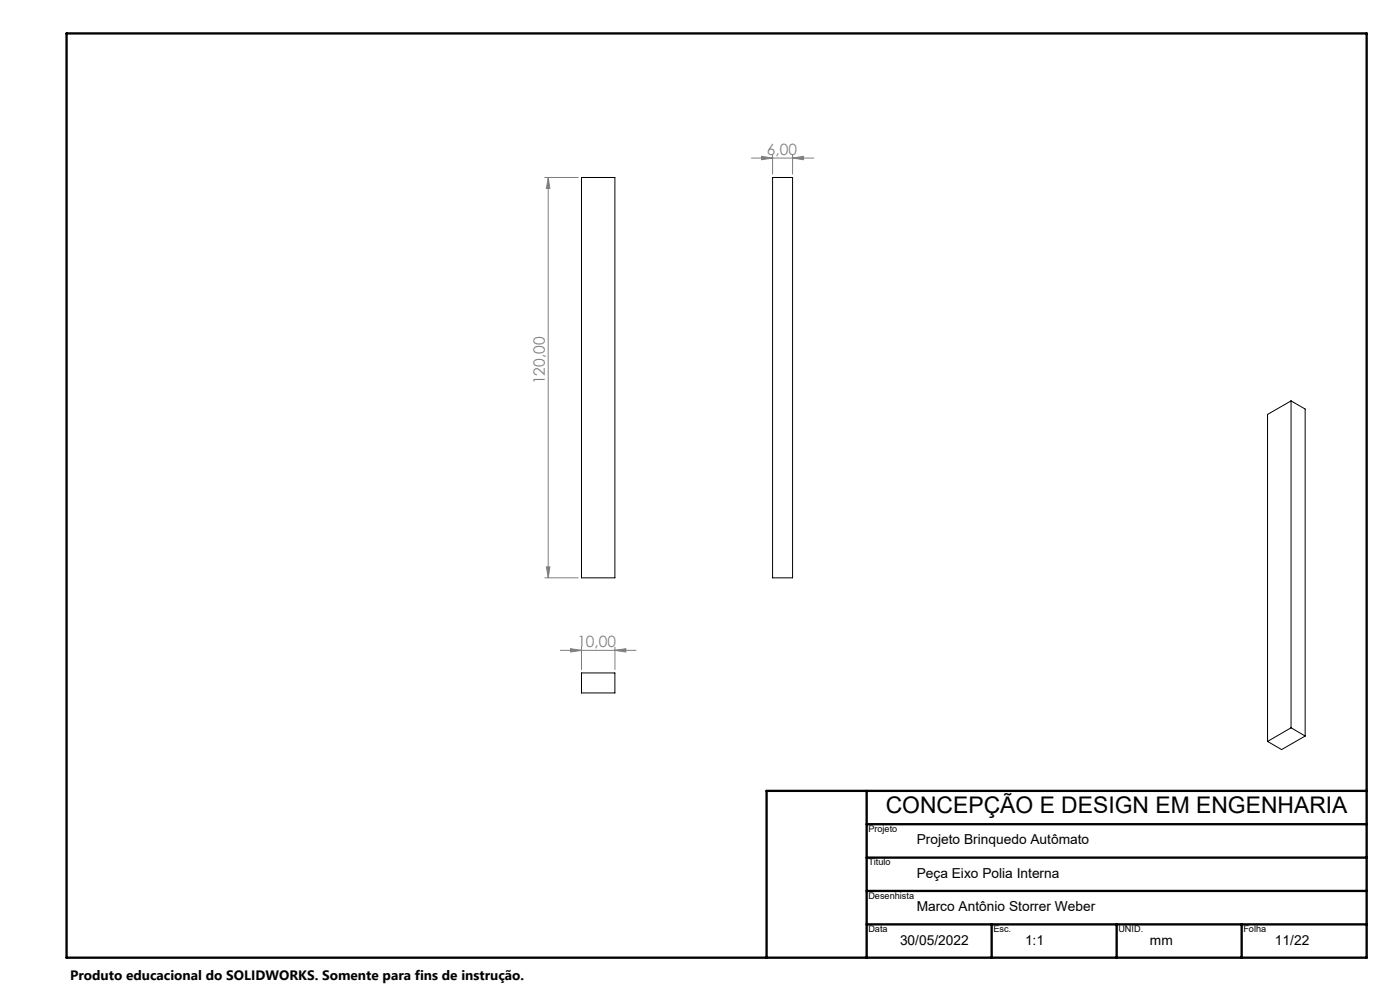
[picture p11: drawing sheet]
<svg xmlns="http://www.w3.org/2000/svg" width="420mm" height="297mm" viewBox="0 0 420 297" stroke-linecap="round" stroke-linejoin="round" font-family="sans-serif">
<g fill="none" stroke="#808080" stroke-width=".3">
<path d="M163.4 53.2h10.1M164.5 53.2l.5 3.3h-1.1zM164.5 53.2v120M225.4 47.4h18.7M228.5 46.8l3.3 .6-3.3 .5zM231.8 46.4v5.8M237.8 47.4l3.3-.6v1.1zM237.8 46.4v5.8M163.4 173.2h10.1M163.9 169.9h1.1l-.5 3.3zM168.1 194.9h22.7M171.2 194.4l3.2 .5-3.2 .5z"/>
<path d="M174.4 193.9v6.8M184.5 194.9l3.2-.5v1zM184.5 193.9v6.8"/>
</g>
<path d="M20 10h390v277h-390zM260 237v50M410 237h-180v50M260 247h150M260 257h150M260 267h150M260 277h150M297.5 277v10M335 277v10M372.5 277v10" fill="none" stroke="#000" stroke-width=".7"/>
<g fill="#808080">
<path d="M237.8 47.4l3.3-.6v1.1zM228.5 46.8l3.3 .6-3.3 .5zM184.5 194.9l3.2-.5v1zM171.2 194.4l3.2 .5-3.2 .5z"/>
<path d="M164.5 53.2l.5 3.3h-1.1zM163.9 169.9h1.1l-.5 3.3z"/>
</g>
<path d="M174.4 53.2h10.1v120h-10.1zM231.8 53.2h6v120h-6zM387.3 120.2l-7 4v98M387.3 120.2v97.9M387.3 120.2l4.2 2.4v98M174.4 201.7h10.1v6h-10.1zM387.3 218.1l-7 4.1M387.3 218.1l4.2 2.5M391.5 220.6l-7 4-4.2-2.4" fill="none" stroke="#000" stroke-width=".3"/>
<text font-size="6.9" x="265.7" y="243.7">CONCEPÇÃO E DESIGN EM ENGENHARIA</text>
<g font-size="4.7" fill="#808080">
<text x="230.1" y="46.3">6,00</text>
<text x="163.5" y="115.1" transform="rotate(-90 163.5 115.1)">120,00</text>
<text x="173.2" y="193.9">10,00</text>
</g>
<g font-size="4.1">
<text x="275" y="253.1">Projeto Brinquedo Autômato</text>
<text x="275" y="263.1">Peça Eixo Polia Interna</text>
<text x="275" y="273.1">Marco Antônio Storrer Weber</text>
<text x="270" y="283.1">30/05/2022</text>
<text x="307.5" y="283.1">1:1</text>
<text x="345" y="283.1">mm</text>
<text x="382.5" y="283.1">11/22</text>
<text x="21" y="293.7">Produto educacional do SOLIDWORKS. Somente para fins de instrução.</text>
</g>
<g font-size="2.7">
<text x="260.5" y="249.4">Projeto</text>
<text x="260.5" y="259.4">Titulo</text>
<text x="260.5" y="269.4">Desenhista</text>
<text x="260.5" y="279.4">Data</text>
<text x="298" y="279.4">Esc.</text>
<text x="335.5" y="279.4">UNID.</text>
<text x="373" y="279.4">Folha</text>
</g>
</svg>
